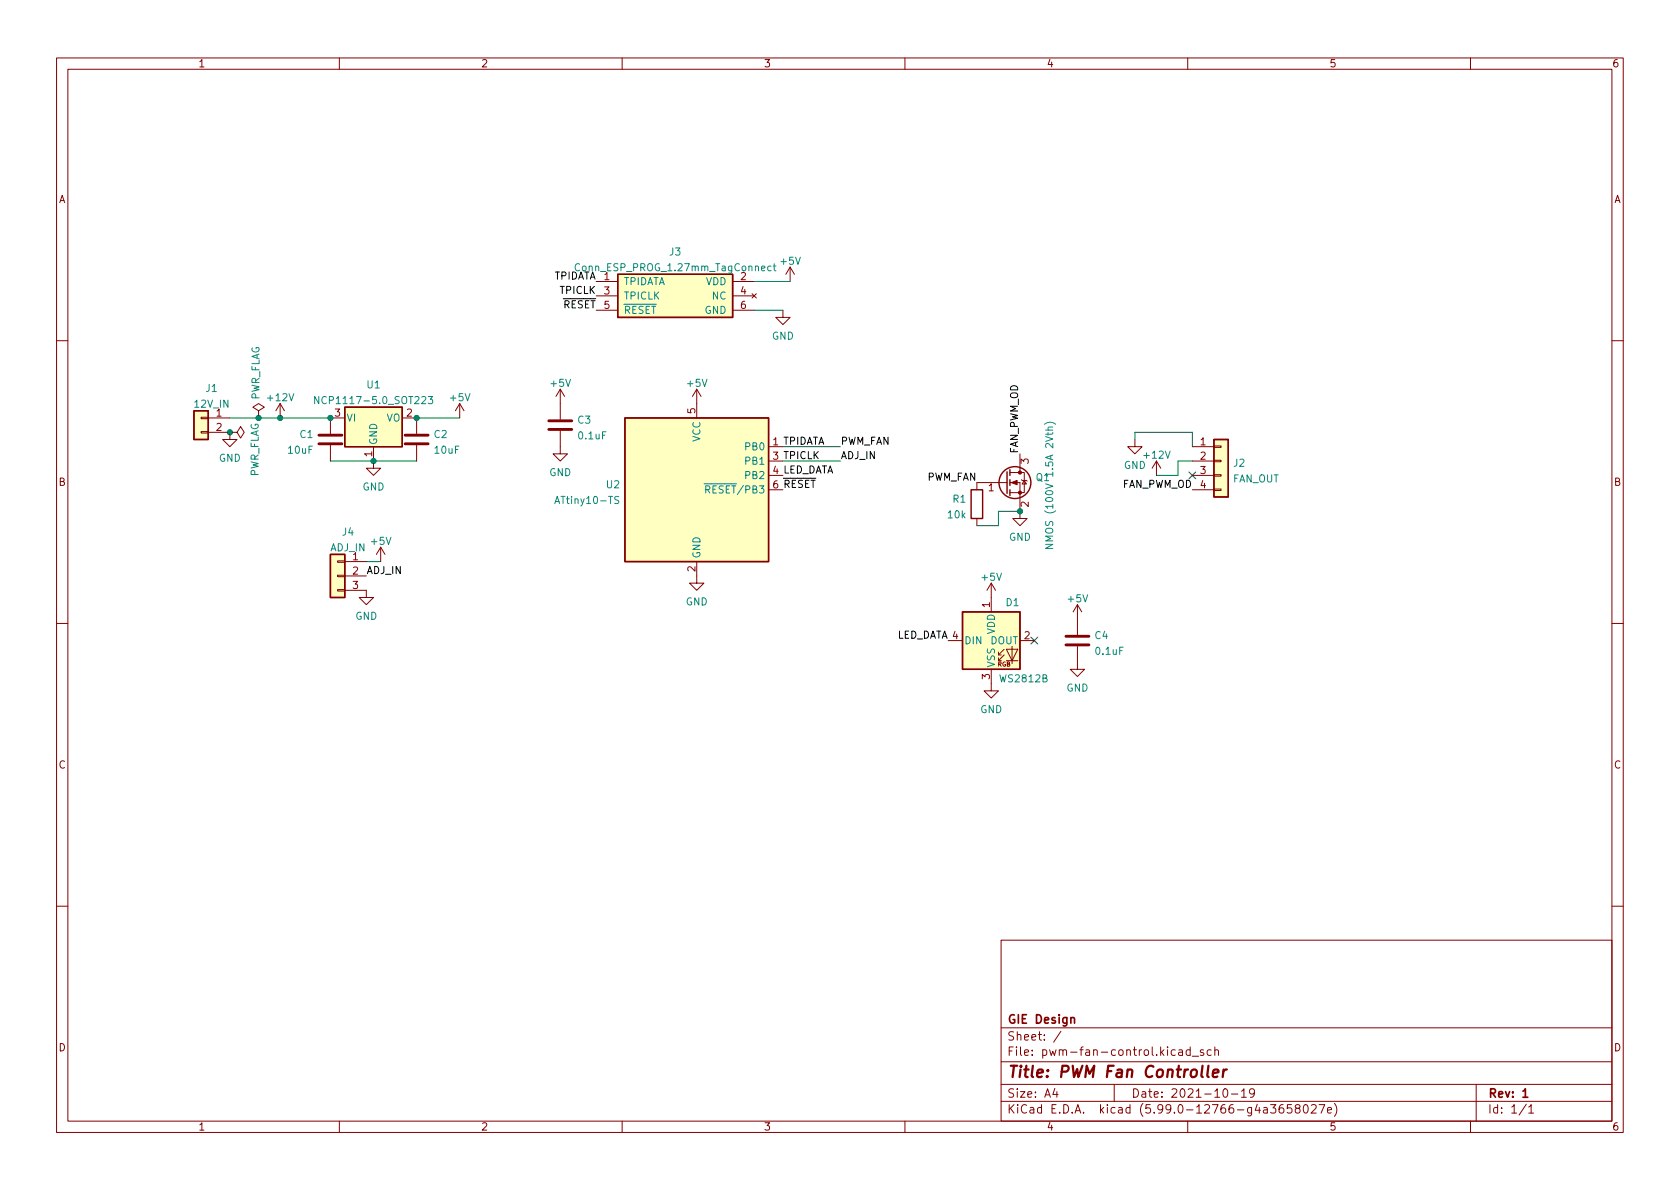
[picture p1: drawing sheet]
<svg xmlns="http://www.w3.org/2000/svg" width="297mm" height="210mm" viewBox="0 0 297 210" stroke-linecap="round" stroke-linejoin="round" font-family="sans-serif">
<g fill="none" stroke="#840000" stroke-width=".18">
<path d="M10 10.2h277v190.1h-277zM12 12.2h273v186.1h-273zM60 10.2v2M110 10.2v2M160 10.2v2M210 10.2v2M260 10.2v2M105.4 49.8h3.8M105.4 52.3h3.8M105.4 54.9h3.8M129.5 49.8h3.8M129.5 52.3h3.8"/>
<path d="M129.5 54.9h3.8M133 51.9l.7 .8M133.7 51.9l-.7 .8M138.4 54.9v1.2h1.3l-1.3 1.3-1.2-1.3h1.2M139.7 47.2l-.8 1.3M139.7 47.2v2.6M139.7 47.2l.8 1.3M10 60.2h2M35.6 76.3h1.2v.3h-1.2zM35.6 73.8h1.2v.2h-1.2zM36.8 73.9h3.8M36.8 76.4h3.8"/>
<path d="M40.6 76.4v1.3h1.3l-1.3 1.3-1.2-1.3h1.2M40.6 76.4h1.3l.6-1 .7 1-.7 1.1-.6-1.1M40.6 76.4h.1M45.7 72.6l1-.6-1-.6-1 .6 1 .6v1.3M45.7 73.9h.1M49.5 71.4l-.7 1.2M49.5 71.4v2.5M49.5 71.4l.8 1.2M58.4 78.7v2.8M61 73.9h-2.6v2.8M66 79v3.8h1.3l-1.3 1.3-1.2-1.3h1.2M71.1 73.9h2.6v2.8"/>
<path d="M73.7 78.7v2.8M81.3 71.4l-.8 1.2M81.3 71.4v2.5M81.3 71.4l.7 1.2M99.1 76.2v4.1h1.2l-1.2 1.2-1.3-1.2h1.3M99.1 68.8l-.8 1.3M99.1 68.8v5.4M99.1 68.8l.7 1.3M123.2 68.8l-.8 1.3M123.2 68.8v5.1M123.2 68.8l.8 1.3M135.9 79h2.5"/>
<path d="M200.7 77.7v1.3h1.2l-1.2 1.3-1.3-1.3h1.3M210.8 79h3.8M214.6 78.9h1.3v.2h-1.3zM285 60.2h2M59.7 99.2h1.3v.2h-1.3zM61 99.3h3.8M67.3 96.8l-.8 1.2M67.3 96.8v2.5M67.3 96.8l.8 1.2M123.2 99.3v3.8h1.3l-1.3 1.3-1.3-1.3h1.3M135.9 81.5h2.5M135.9 84.1h2.5"/>
<path d="M135.9 86.6h2.5M172.7 91.7v1.3M177.8 85.3h-5.1v1.3M177.9 85.3h.2M178.6 85.3h1.7v6.4h1.3l-1.3 1.3-1.2-1.3h1.2M178.6 83.6h1.7M180.3 83.6h.8v3.5h-2.5M180.3 80.3v3.3M180.6 84.8l.1 .2h.8l.1 .1M181.1 85l.4 .6h-.8zM204.5 81.5l-.8 1.3M204.5 81.5v2.6"/>
<path d="M204.5 81.5l.7 1.3M210.8 81.5h3.8M210.8 84.1h3.8M210.8 86.6h3.8M214.6 86.5h1.3v.2h-1.3zM214.6 83.9h1.3v.3h-1.3zM214.6 81.4h1.3v.3h-1.3zM10 110.2h2M59.7 104.3h1.3v.2h-1.3zM59.7 101.7h1.3v.3h-1.3zM61 104.4h3.8v1.3h1.2l-1.2 1.2-1.3-1.2h1.3M61 101.8h3.8"/>
<path d="M167.6 113.3h2.6M175.3 118.4v3.8h1.2l-1.2 1.2-1.3-1.2h1.3M175.3 103.1l-.8 1.3M175.3 103.1v5.1M175.3 103.1l.7 1.3M176.5 115.8h.5M177.5 115.8l-1 1v-.5M177.5 114.8l-1 1v-.5M177.9 114.8h2.1l-1.1 2zM177.9 116.8h2.1M178.9 114.3v3M180.3 113.3h2.6"/>
<path d="M190.5 114.3v4.1h1.3l-1.3 1.2-1.3-1.2h1.3M190.5 106.9l-.8 1.3M190.5 106.9v5.4M190.5 106.9l.8 1.3M285 110.2h2M10 160.2h2M177 166.3h108v32h-108zM285 160.2h2M60 198.3v2M110 198.3v2M160 198.3v2M177 194.8h108"/>
<path d="M177 191.8h108M177 187.8h108M177 181.8h108M186.5 192.5l-.4 1h1M186.9 193v1M187.6 182.4l-1.3 1.9M197 191.8v3M208.4 185.7h.6l.1 .9M209.1 186l-.5 .1a.29 .29 0 0 0-.2 .2 .29 .29 0 0 0 .2 .3h.5M210 198.3v2M210.4 185.7l-.4-.1-.3 .3v.4l.2 .3h.5M210.4 185.1v1.5"/>
<path d="M210.8 186.8h1.1M212.8 185.7l-.4-.1-.2 .2 .1 .3 .5 .1v.4h-.6M214.1 185.7l-.4-.1-.3 .3v.4l.2 .3h.5M214.8 185.8l.2-.2 .4 .1v.9M214.8 185.1v1.5M216.4 192.6l.2-.1a.81 .81 0 0 1 .6 .7 .81 .81 0 0 1-.3 .8h-.2a.81 .81 0 0 1-.6-.6 .81 .81 0 0 1 .3-.8zM217.7 193.5h1.2M219.5 193l.4-.5v1.5M219.5 194h.9M221.8 193.2l-.3 .3-.4-.1-.2-.2 .2-.6 .4-.1 .2 .2a.99 .99 0 0 1-.3 1.3h-.3M224.6 195.3h1l-.5 .6 .4 .1v.7l-.2 .1h-.4l-.3-.1M226.9 195.3a.59 .59 0 0 0-.8 .7v.5l.2 .3h.4l.2-.1 .1-.5-.1-.2-.5-.1-.3 .3"/>
<path d="M228.4 195.3h-.8v.7l.2-.1 .5 .1 .1 .2v.5l-.3 .1-.5-.1M229.3 196l-.3-.3 .1-.2 .2-.2 .4 .1 .2 .2-.1 .2-.7 .2-.1 .3 .1 .4 .2 .1h.3l.3-.3v-.2l-.3-.3M230.6 195.4l.2-.1a.81 .81 0 0 1 .6 .7 .81 .81 0 0 1-.3 .8h-.2a.81 .81 0 0 1-.5-.6 .81 .81 0 0 1 .2-.8zM231.9 195.5l.5-.2 .2 .2 .1 .3-.9 1h.9M233.2 195.3h1l-.6 1.5M234.7 196.3l.7-.1v-.3l-.5-.1-.2 .2 .1 .8h.6M235.9 195.1a1.72 1.72 0 0 1 0 2.3M260 198.3v2M261 191.8v6.5M269.9 195.3l-1.3 1.9M270.3 195.8l.4-.5v1.5M270.3 196.8h.9"/>
</g>
<path d="M189.3 180.1l.3-.2 .3 .1 .1 .9M269.3 193l.4-.5v1.5M269.3 194h.8" fill="none" stroke="#840000" stroke-width=".3"/>
<path d="M213.7 188.5l-.2 1.7 .2 .3M214.5 189.8l.9-.2v-.4l-.2-.1-.6 .1-.2 1 .3 .3 .5-.1M216.3 189.1l-.1 1.4M216.9 189.1l-.4 .1-.2 .3" fill="none" stroke="#840000" stroke-width=".4"/>
<path d="M56.4 78.5h4.1M56.4 77h4.1M71.6 78.5h4.1M71.6 77h4.1M97 75.9h4.1M97 74.4h4.1M188.5 114h4M188.5 112.5h4" fill="none" stroke="#840000" stroke-width=".51"/>
<g fill="none" stroke="#840000" stroke-width=".25">
<path d="M109.2 48.5h20.3v7.6h-20.3zM34.3 72.6h2.5v5.1h-2.5zM61 72h10.1v7h-10.1zM110.5 73.9h25.4v25.4h-25.4zM214.6 77.7h2.6v10.2h-2.6zM58.4 98h2.6v7.7h-2.6zM171.7 86.6h2v5.1h-2zM178.1 83.4v3.8M178.6 83.1v1M178.6 84.8v1M178.6 86.6v1M170.2 108.2h10.1v10.2h-10.1z"/>
<circle cx="179.5" cy="85.3" r="2.82"/>
</g>
<g fill="#ffffc2" stroke="#ffffc2" stroke-width=".18">
<path d="M61 72h10.1v7h-10.1z"/>
<path d="M34.3 72.6h2.5v5.1h-2.5z"/>
<path d="M170.2 108.2h10.1v10.2h-10.1z"/>
<path d="M58.4 98h2.6v7.7h-2.6z"/>
<path d="M214.6 77.7h2.6v10.2h-2.6z"/>
<path d="M109.2 48.5h20.3v7.6h-20.3z"/>
<path d="M110.5 73.9h25.4v25.4h-25.4z"/>
</g>
<path d="M102.5 46.7a.6 .6 0 0 0-.9 .5 .6 .6 0 0 0 .6 .7l.3-.1M136.3 47.1l-.3-.1-.3 .3 .2 .5h.4M136.7 47h.5M136.9 46.6v1.1l.3 .2M56.4 70.1v1.3l-.8-1.3v1.3M75.7 70.1h.8l-.4 .5 .3 .1v.6l-.1 .1-.6-.1M184.7 75a1.46 1.46 0 0 1 1.9 0M186.1 75.5l-.7 .1-.1 .3 .1 .2M109.4 87.8h-.5l-.2 .1v.4l.6 .2 .1 .3-.2 .2h-.5M184.9 96.3h1.2l-1.2 .7h1.2" fill="none" stroke="#008484" stroke-width=".18"/>
<g fill="#840000" stroke="#840000" stroke-width=".18">
<path d="M178.8 85.3l1-.3v.7z"/>
<circle cx="180.3" cy="87.1" r=".28"/>
<circle cx="180.3" cy="83.6" r=".28"/>
</g>
<path d="M133.3 49.8h6.4M133.3 54.9h5.1M40.6 73.9h17.8M73.7 73.9h7.6M138.4 79h10.2M200.7 77.7v-1.3h10.1v2.6M58.4 81.5h15.3M64.8 99.3h2.5M138.4 81.5h10.2M180.3 90.4h-3.8v2.6h-3.8M210.8 81.5h-2.5v2.6h-3.8" fill="none" stroke="#008400" stroke-width=".18"/>
<path d="M210.2 83.5l1.2 1.2M211.4 83.5l-1.2 1.2M182.3 112.7l1.2 1.2M183.5 112.7l-1.2 1.2" fill="none" stroke="#000084" stroke-width=".18"/>
<g fill="#008400" stroke="#008400" stroke-width=".18">
<circle cx="66" cy="81.5" r=".46"/>
<circle cx="58.4" cy="73.9" r=".46"/>
<circle cx="73.7" cy="73.9" r=".46"/>
<circle cx="40.6" cy="76.4" r=".46"/>
<circle cx="45.7" cy="73.9" r=".46"/>
<circle cx="49.5" cy="73.9" r=".46"/>
<circle cx="180.3" cy="90.4" r=".46"/>
</g>
<text font-size="2.8" fill="#840000" x="178" y="190.6">Title: PWM Fan Controller</text>
<g font-size="2.1" fill="#840000">
<text x="178" y="184">Sheet: /</text>
<text x="178" y="181">GIE Design</text>
<text x="178" y="186.7">File: pwm-fan-control.kicad_sch</text>
<text x="178" y="196.9">KiCad E.D.A. kicad (5.99.0-12766-g4a3658027e)</text>
<text x="178" y="194.1">Size: A4</text>
<text x="200" y="194.1">Date: 2021-10-19</text>
<text x="263" y="194.1">Rev: 1</text>
<text x="263" y="196.9">Id: 1/1</text>
</g>
<g font-size="1.8" fill="#840000">
<text x="35" y="11.9">1</text>
<text x="85" y="11.9">2</text>
<text x="135" y="11.9">3</text>
<text x="185" y="11.9">4</text>
<text x="235" y="11.9">5</text>
<text x="285" y="11.9">6</text>
<text x="10.3" y="35.9">A</text>
<text x="285.3" y="35.9">A</text>
<text x="106.8" y="49.5">1</text>
<text x="106.8" y="52.1">3</text>
<text x="131" y="49.5">2</text>
<text x="131" y="52.1">4</text>
<text x="131" y="54.6">6</text>
<text x="38.2" y="73.7">1</text>
<text x="38.2" y="76.2">2</text>
<text x="59.2" y="73.7">3</text>
<text x="71.9" y="73.7">2</text>
<text x="122.9" y="73.1" transform="rotate(-90 122.9 73.1)">5</text>
<text x="65.8" y="80.8" transform="rotate(-90 65.8 80.8)">1</text>
<text x="181.9" y="82" transform="rotate(-90 181.9 82)">3</text>
<text x="212.2" y="78.7">1</text>
<text x="212.2" y="81.3">2</text>
<text x="212.2" y="83.8">3</text>
<text x="10.3" y="85.9">B</text>
<text x="174.8" y="86.9">1</text>
<text x="181.9" y="89.6" transform="rotate(-90 181.9 89.6)">2</text>
<text x="212.2" y="86.4">4</text>
<text x="285.3" y="85.9">B</text>
<text x="62.4" y="99.1">1</text>
<text x="62.4" y="101.6">2</text>
<text x="122.9" y="101.1" transform="rotate(-90 122.9 101.1)">2</text>
<text x="62.4" y="104.1">3</text>
<text x="175" y="107.4" transform="rotate(-90 175 107.4)">1</text>
<text x="181.1" y="113">2</text>
<text x="175" y="120.1" transform="rotate(-90 175 120.1)">3</text>
<text x="10.3" y="135.9">C</text>
<text x="285.3" y="135.9">C</text>
<text x="10.3" y="185.9">D</text>
<text x="285.3" y="185.9">D</text>
<text x="35" y="199.9">1</text>
<text x="85" y="199.9">2</text>
<text x="135" y="199.9">3</text>
<text x="185" y="199.9">4</text>
<text x="235" y="199.9">5</text>
<text x="285" y="199.9">6</text>
</g>
<g font-size="1.8" fill="#008484">
<text x="102.4" y="48">Conn_ESP_PROG_1.27mm_TagConnect</text>
<text x="118.4" y="45.2">J3</text>
<text x="138.1" y="46.8">+5V</text>
<text x="110.2" y="50.4">TPIDATA</text>
<text x="110.2" y="53">TPICLK</text>
<text x="124.8" y="50.4">VDD</text>
<text x="126" y="53">NC</text>
<text x="110.2" y="55.5">~{RESET}</text>
<text x="124.6" y="55.5">GND</text>
<text x="136.5" y="60.1">GND</text>
<text x="36.4" y="69.3">J1</text>
<text x="45.9" y="70.9" transform="rotate(-90 45.9 70.9)">PWR_FLAG</text>
<text x="47.4" y="70.9">+12V</text>
<text x="56.9" y="71.4">NCP1117-5.0_SOT223</text>
<text x="64.9" y="68.7">U1</text>
<text x="79.7" y="70.9">+5V</text>
<text x="97.5" y="68.4">+5V</text>
<text x="121.6" y="68.4">+5V</text>
<text x="34.5" y="72.1">12V_IN</text>
<text x="53" y="77.4">C1</text>
<text x="61.2" y="74.5">VI</text>
<text x="68.3" y="74.5">VO</text>
<text x="76.8" y="77.4">C2</text>
<text x="102.2" y="74.9">C3</text>
<text x="102.4" y="77.7">0.1uF</text>
<text x="38.7" y="81.6">GND</text>
<text x="51" y="80.2">10uF</text>
<text x="66.7" y="78.7" transform="rotate(-90 66.7 78.7)">GND</text>
<text x="76.9" y="80.2">10uF</text>
<text x="123.8" y="78.2" transform="rotate(-90 123.8 78.2)">VCC</text>
<text x="131.9" y="79.6">PB0</text>
<text x="131.9" y="82.2">PB1</text>
<text x="198.7" y="82.9">GND</text>
<text x="202.4" y="81.1">+12V</text>
<text x="218.1" y="82.5">J2</text>
<text x="45.7" y="84.5" transform="rotate(-90 45.7 84.5)">PWR_FLAG</text>
<text x="64.1" y="86.7">GND</text>
<text x="97.1" y="84.2">GND</text>
<text x="98.7" y="89.1">ATtiny10-TS</text>
<text x="107.2" y="86.3">U2</text>
<text x="124.2" y="87.2">~{RESET}/PB3</text>
<text x="131.9" y="84.7">PB2</text>
<text x="168.5" y="88.9">R1</text>
<text x="183.2" y="85.1">Q1</text>
<text x="217.9" y="85.3">FAN_OUT</text>
<text x="60.5" y="94.7">J4</text>
<text x="167.7" y="91.6">10k</text>
<text x="178.4" y="95.6">GND</text>
<text x="186.2" y="95.7" transform="rotate(-90 186.2 95.7)">NMOS (100V 1.5A 2Vth)</text>
<text x="58.4" y="97.5">ADJ_IN</text>
<text x="65.7" y="96.3">+5V</text>
<text x="123.8" y="98.8" transform="rotate(-90 123.8 98.8)">GND</text>
<text x="121.2" y="107">GND</text>
<text x="173.7" y="102.7">+5V</text>
<text x="177.9" y="107.2">D1</text>
<text x="188.9" y="106.5">+5V</text>
<text x="62.8" y="109.6">GND</text>
<text x="170.4" y="113.9">DIN</text>
<text x="175.1" y="113.9">DOUT</text>
<text x="175.9" y="112.2" transform="rotate(-90 175.9 112.2)">VDD</text>
<text x="193.6" y="113">C4</text>
<text x="175.9" y="118.1" transform="rotate(-90 175.9 118.1)">VSS</text>
<text x="193.8" y="115.8">0.1uF</text>
<text x="177" y="120.7">WS2812B</text>
<text x="188.5" y="122.3">GND</text>
<text x="173.3" y="126.1">GND</text>
</g>
<g font-size="1.8">
<text x="97.7" y="49.4">TPIDATA</text>
<text x="99" y="52">TPICLK</text>
<text x="98.1" y="54.5">~{RESET} 5</text>
<text x="136.7" y="78.7">1 TPIDATA</text>
<text x="136.7" y="81.3">3 TPICLK</text>
<text x="136.7" y="83.8">4 LED_DATA</text>
<text x="148.6" y="81.2">ADJ_IN</text>
<text x="148.6" y="78.6">PWM_FAN</text>
<text x="180" y="80.3" transform="rotate(-90 180 80.3)">FAN_PWM_OD</text>
<text x="136.7" y="86.4">6 ~{RESET}</text>
<text x="163.8" y="85">PWM_FAN</text>
<text x="198.2" y="86.3">FAN_PWM_OD</text>
<text x="64.8" y="101.5">ADJ_IN</text>
<text x="158.2" y="112.9">LED_DATA 4</text>
</g>
<text font-size="1.1" fill="#840000" x="176.4" y="117.9">RGB</text>
</svg>
